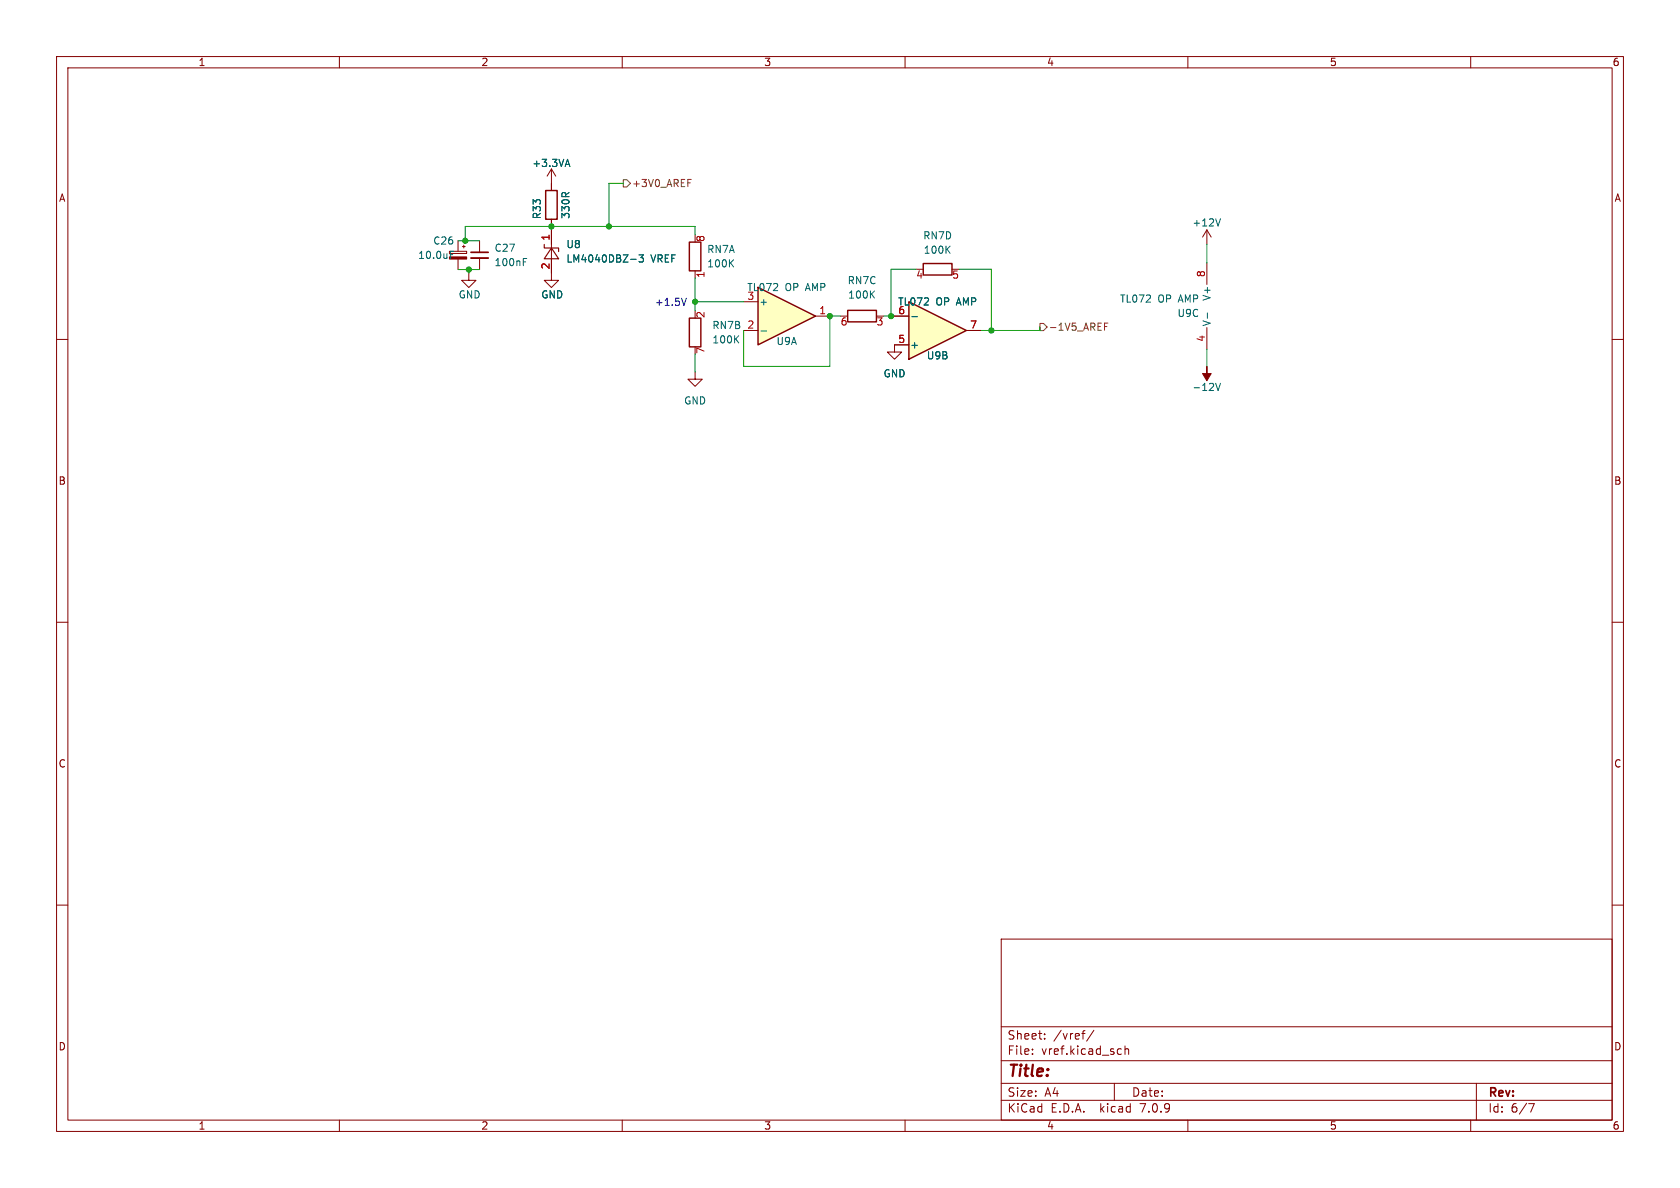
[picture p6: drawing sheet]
<svg xmlns="http://www.w3.org/2000/svg" width="297mm" height="210mm" viewBox="0 0 297 210" stroke-linecap="round" stroke-linejoin="round" font-family="sans-serif">
<g fill="none" stroke="#840000" stroke-width=".18">
<path d="M10 10h277v190h-277zM12 12h273v186h-273zM60 10v2M110 10v2M160 10v2M210 10v2M260 10v2M10 60h2M148.6 55.9h1.3M154.9 55.9h1.3M285 60h2M10 110h2"/>
<path d="M285 110h2M10 160h2M285 160h2M177 166h108v32h-108zM60 198v2M110 198v2M160 198v2M177 194.5h108M177 191.5h108M177 187.5h108M177 181.5h108M182.5 186.3v.1"/>
<path d="M182.5 185.5v.1M184.7 183.6v.1M184.7 182.8v.1M191.2 182.7h.6M191.8 182.2l-.3 .1M193.4 182.1l-1.3 2M197 191.5v3M197.8 185.4l.4 .1M198.2 186.3l-.4 .1M198.9 185.5l.2-.1 .4 .1v.9M198.9 184.9v1.5M210 198v2"/>
<path d="M260 198v2M261 191.5v6.5M270.2 195.1h1l-.6 1.5"/>
</g>
<path d="M149.9 54.9h5v2h-5z" fill="none" stroke="#840000" stroke-width=".25"/>
<path d="M154.1 52l.5 .7M154.6 51.4l-.7 .8" fill="none" stroke="#006464" stroke-width=".18"/>
<path d="M134 50.8l10.2 5.1-10.2 5.1z" fill="#ffffc2"/>
<path d="M134 50.8l10.2 5.1-10.2 5.1zM163.2 46.6h5.1v2h-5.1z" fill="none" stroke="#840000" stroke-width=".25"/>
<path d="M84.8 42.6v2M84.8 45.6v2.1M131.5 58.4h2.5M131.5 53.3h2.5M144.2 55.9h2.5M162 47.6h1.2M168.3 47.6h1.3" fill="none" stroke="#840000" stroke-width=".18"/>
<path d="M92.5 46.3h.4M92.5 45.7h.6M134.5 58.5h1M167.4 44l.6 .8M168 43.5l-.8 .7" fill="none" stroke="#006464" stroke-width=".18"/>
<path d="M83.3 45.6h3" fill="none" stroke="#840000" stroke-width=".33"/>
<path d="M83.3 44.6h3" fill="none" stroke="#840000" stroke-width=".3"/>
<path d="M160.7 53.3l10.1 5.1-10.1 5.1z" fill="#ffffc2"/>
<path d="M96.5 33.7h2v5.1h-2zM121.9 56.2h2v5.1h-2zM121.9 42.8h2v5.1h-2zM160.7 53.3l10.1 5.1-10.1 5.1z" fill="none" stroke="#840000" stroke-width=".25"/>
<g fill="none" stroke="#840000" stroke-width=".18">
<path d="M97.5 29.9v3.8M97.5 38.8v1.2M97.5 29.9l-.8 1.2M97.5 29.9l.7 1.2M79.5 44.4h3v.4h-3zM81 42.6v1.8M81 45.8v1.9M81.7 43.6h.5M82 43.3v.5M82.9 48.3v1.3h1.3l-1.3 1.2-1.3-1.2h1.3M97.5 40.7v8.9h1.3l-1.3 1.2-1.3-1.2h1.3M122.9 41.5v1.3"/>
<path d="M122.9 47.9v1.2M122.9 55v1.2M158.1 55.9h2.6M170.8 58.4h2.6M213.4 40.6v2.6M213.4 46.5v3.8M213.4 57.9v3.8M213.4 40.6l-.8 1.3M213.4 40.6l.7 1.3M122.9 65.8v1.2h1.3l-1.3 1.3-1.3-1.3h1.3M122.9 61.3v1.3M160.7 61h-2.6v1.2h1.3l-1.3 1.3-1.2-1.3h1.2"/>
</g>
<g fill="none" stroke="#006464" stroke-width=".18">
<path d="M100 29.1h.6M100.3 28.2l.5 1.2M215.8 38.7l-.5 1.2M79.6 45h.4M79.6 44.4h.6M111.5 45.8h1M113 45.1h.7l-.4 .4 .4 .2v.5l-.2 .1-.5-.1M129.1 46.5l.6 .7M129.7 45.9l-.7 .7M130.1 59.9l.5 .7M130.6 59.4l-.7 .7M161.2 56h1"/>
<path d="M213.5 55.3v1M214.9 67.8l.4 1.2 .5-1.2"/>
</g>
<path d="M96.2 43.2v.6h2.6v.7M97.5 43.8l1.3 1.9h-2.6z" fill="none" stroke="#840000" stroke-width=".2"/>
<g fill="#840000" stroke="#840000" stroke-width=".18">
<path d="M79.5 45.4h3v.4h-3z"/>
<path d="M213.4 64.8v1.2h.7l-.7 1.3-.8-1.3h.8z"/>
</g>
<path d="M110.2 31.8h.6l.7 .6-.7 .6h-.6zM121.6 31.7h.6M183.8 57.2h.7l.6 .6-.6 .6h-.7zM195.3 57.7h.4M195.3 57.1h.6" fill="none" stroke="#725600" stroke-width=".18"/>
<path d="M121.3 52.7l-.4 1.3" fill="none" stroke="#0000c2" stroke-width=".18"/>
<g fill="none" stroke="#009600" stroke-width=".18">
<path d="M110.2 32.4h-2.6v7.6M81 42.6h3.8M81 47.7h3.8M82.9 47.7v.6M97.5 40v.7M122.9 53.3h8.6M122.9 41.5v-1.5h-40.7v2.6M122.9 49.1v5.9M148.6 55.9h-1.9v8.9h-15.2v-6.4M156.2 55.9h1.9M162 47.6h-4.5v8.3M169.6 47.6h5.7v10.8"/>
<path d="M183.8 57.8v.6h-10.4M213.4 43.2v3.3M122.9 62.6v3.2M213.4 61.7v3.1"/>
</g>
<g fill="#009600" stroke="#009600" stroke-width=".18">
<circle cx="107.6" cy="40" r=".46"/>
<circle cx="97.5" cy="40" r=".46"/>
<circle cx="122.9" cy="53.3" r=".46"/>
<circle cx="82.9" cy="47.7" r=".46"/>
<circle cx="82.2" cy="42.6" r=".46"/>
<circle cx="146.7" cy="55.9" r=".46"/>
<circle cx="175.3" cy="58.4" r=".46"/>
<circle cx="157.5" cy="55.9" r=".46"/>
</g>
<text font-size="2.8" fill="#840000" x="178" y="190.9">Title:</text>
<g font-size="2.1" fill="#840000">
<text x="178" y="184">Sheet:</text>
<text x="186.2" y="184">/vref/</text>
<text x="178" y="186.7">File:</text>
<text x="184.1" y="186.7">vref.kicad_sch</text>
<text x="178" y="196.9">KiCad</text>
<text x="178" y="194.1">Size:</text>
<text x="184.7" y="194.1">A4</text>
<text x="185.7" y="196.9">E.D.A.</text>
<text x="194.6" y="196.9">kicad</text>
<text x="200" y="194.1">Date:</text>
<text x="201.8" y="196.9">7.0.9</text>
<text x="263" y="194.3">Rev:</text>
<text x="263" y="196.9">Id:</text>
<text x="267.1" y="196.9">6/7</text>
</g>
<g font-size="1.8" fill="#840000">
<text x="35" y="11.9">1</text>
<text x="85" y="11.9">2</text>
<text x="135" y="11.9">3</text>
<text x="185" y="11.9">4</text>
<text x="235" y="11.9">5</text>
<text x="285" y="11.9">6</text>
<text x="10.3" y="35.9">A</text>
<text x="285.3" y="35.9">A</text>
<text x="10.3" y="85.9">B</text>
<text x="285.3" y="85.9">B</text>
<text x="10.3" y="135.9">C</text>
<text x="285.3" y="135.9">C</text>
<text x="10.3" y="185.9">D</text>
<text x="285.3" y="185.9">D</text>
<text x="35" y="199.9">1</text>
<text x="85" y="199.9">2</text>
<text x="135" y="199.9">3</text>
<text x="185" y="199.9">4</text>
<text x="235" y="199.9">5</text>
<text x="285" y="199.9">6</text>
</g>
<g font-size="1.8" fill="#006464">
<text x="94" y="29.7">+3.3VA</text>
<text x="95.8" y="38.9" transform="rotate(-90 95.8 38.9)">R33</text>
<text x="100.9" y="38.8" transform="rotate(-90 100.9 38.8)">330R</text>
<text x="210.7" y="40.2">+12V</text>
<text x="73.8" y="46">10.0uF</text>
<text x="76.5" y="43.4">C26</text>
<text x="87.3" y="47.3">100nF</text>
<text x="87.3" y="44.7">C27</text>
<text x="100" y="46.6">LM4040DBZ-3</text>
<text x="100" y="44.1">U8</text>
<text x="115.1" y="46.6">VREF</text>
<text x="124.9" y="47.5">100K</text>
<text x="124.9" y="44.9">RN7A</text>
<text x="163.1" y="42.5">RN7D</text>
<text x="163.2" y="45.1">100K</text>
<text x="81" y="53">GND</text>
<text x="95.6" y="53">GND</text>
<text x="132" y="51.7">TL072</text>
<text x="138.8" y="51.7">OP AMP</text>
<text x="149.8" y="50.4">RN7C</text>
<text x="149.8" y="53">100K</text>
<text x="197.9" y="53.7">TL072</text>
<text x="204.7" y="53.7">OP AMP</text>
<text x="214.2" y="53.3" transform="rotate(-90 214.2 53.3)">V+</text>
<text x="125.8" y="58.4">RN7B</text>
<text x="134.1" y="54.2">+</text>
<text x="158.7" y="54.2">TL072</text>
<text x="165.5" y="54.2">OP AMP</text>
<text x="208.1" y="56.2">U9C</text>
<text x="214.2" y="57.8" transform="rotate(-90 214.2 57.8)">V-</text>
<text x="125.8" y="60.9">100K</text>
<text x="137.2" y="61.2">U9A</text>
<text x="160.8" y="61.8">+</text>
<text x="163.8" y="63.7">U9B</text>
<text x="120.8" y="71.7">GND</text>
<text x="156.1" y="66.9">GND</text>
<text x="210.7" y="69.3">-12V</text>
</g>
<g font-size="1.8" fill="#725600">
<text x="111.6" y="33.3">+3V0_AREF</text>
<text x="185.3" y="58.7">-1V5_AREF</text>
</g>
<g font-size="1.8" fill="#a90000">
<text x="97.2" y="47.7" transform="rotate(-90 97.2 47.7)">2</text>
<text x="97.2" y="42.6" transform="rotate(-90 97.2 42.6)">1</text>
<text x="124.9" y="42.9" transform="rotate(-90 124.9 42.9)">8</text>
<text x="124.9" y="49.2" transform="rotate(-90 124.9 49.2)">1</text>
<text x="132" y="53.1">3</text>
<text x="161.9" y="49.6">4</text>
<text x="168.2" y="49.6">5</text>
<text x="213.1" y="49.1" transform="rotate(-90 213.1 49.1)">8</text>
<text x="124.9" y="56.3" transform="rotate(-90 124.9 56.3)">2</text>
<text x="132" y="58.2">2</text>
<text x="144.7" y="55.6">1</text>
<text x="148.5" y="57.9">6</text>
<text x="154.9" y="57.9">3</text>
<text x="158.7" y="55.6">6</text>
<text x="171.4" y="58.2">7</text>
<text x="124.9" y="62.7" transform="rotate(-90 124.9 62.7)">7</text>
<text x="158.7" y="60.7">5</text>
<text x="213.1" y="60.5" transform="rotate(-90 213.1 60.5)">4</text>
</g>
<text font-size="1.8" fill="#0000c2" x="115.7" y="54.2">+1.5V</text>
</svg>
